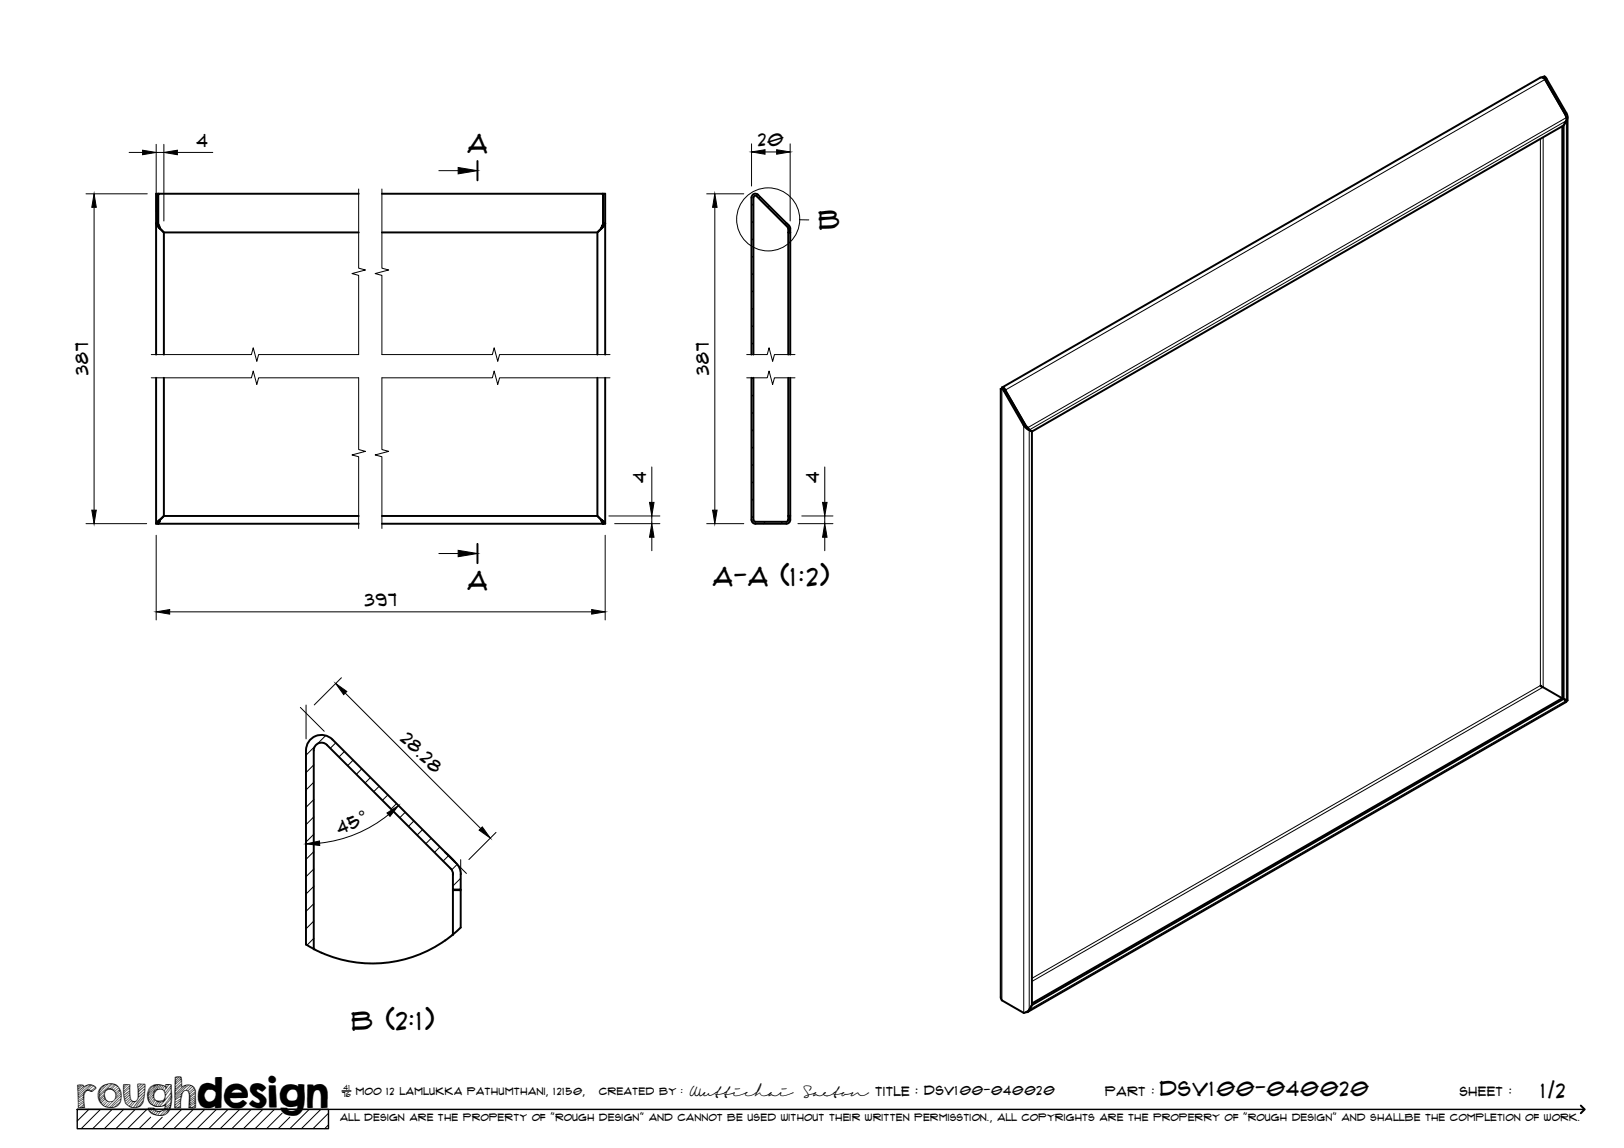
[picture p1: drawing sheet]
<svg xmlns="http://www.w3.org/2000/svg" width="420mm" height="297mm" viewBox="0 0 420 297" stroke-linecap="round" stroke-linejoin="round" font-family="sans-serif">
<!-- layer: Visible -->
<g fill="none" stroke="#000" stroke-width=".51">
<path d="M399.3 20l.5 .5M399.6 19.8l-.7 .2M399.6 19.8l-.5 .3M399.6 19.8l.5 .5 5.2 9M404.2 32.7v147.9l.3 .2-137.5 79.2-.7 1.3M404.5 32.5h.1M405 29.6l-.1-.1 .4-.2 .2 .6v.8l-.3 .5M405.2 31.2l-.2-1.4-5.3-9.2-.6-.5h-.6l-139.2 80.1M405.2 31.2l-.7 1.3-137.5 79.1-1-.6M405.3 31.2l-.8 1.3v148.3l.8 .4M405.6 30.3v150.9l-.7-.2 .1 .2M40.4 57.7h.5l.5 1.5-.8-.8z"/>
<path d="M40.9 50.1v7.6M40.9 58.1v-.1l.3 .4M40.9 58v-7.6v-.3h-.5v41.6M41.2 58.7v-.3l.2 .7-.2-.3M41.4 59.2l1 1v31.5M41.4 59.1l1 1h50.4M92.8 50.1h-51.7l-.2 .3M98.8 50.1h57.1l.1 .3M155.5 59.1l-1 1h-55.7M155.6 59.2l-1 1v31.5M155.8 58.7v-.3l-.3 .7 .2-.3M156 50.4l.1-.3h.5v41.6"/>
<path d="M156 58.1v-.1l-.2 .4M156 50.4v7.6M156.1 57.7h.5l-.1 .3-.9 1.2zM156.1 50.1v7.6M196.1 50.4l8.1 8a1.85 1.85 0 0 1 .2 1.7h-.5l-.1-1.3-8.2-8.1-.5 .1-.2 .3v40.6M196.2 50.4a1.01 1.01 0 0 0-1.1-.2 1.01 1.01 0 0 0-.7 .9v40.6M203.4 57.7l.7 .7M203.9 59.1v.1M203.9 60.1v.1M40.4 97.8v37.7M42.4 97.8v35.7l-1 1M154.6 97.8v35.7l1 1"/>
<path d="M156.6 97.8v37.7M194.4 97.8v36.7a1.01 1.01 0 0 0 1 1h8a1.01 1.01 0 0 0 1-1v-1h-.5v1.3l-.5 .2h-8l-.5-.5v-36.7M203.9 97.8v35.7h.5v-35.7M203.9 91.7v-31.5l.5-.1v31.6M258.9 100.6v157.5l.3 .7 5.7 3.3 .7-.3 .7-.6M259.2 100.6v-.3l.3-.1 .6 .8M259.2 100.6l.5 .6M259.5 100.5l-.5 .1M259.6 100.4l-.7 .2h.2M259.6 100.4l.5 .5M259.7 101.2l5.2 8.9M260.1 101l5.1 8.9"/>
<path d="M260.1 100.9l5.3 9.3M264.9 110.1l.6 .7 .8 .5-.5-.5M264.9 110.1l.3-.2 .6 .9M265.4 110.2l.5 .4M265.7 110.8l.2-.2 .4 .6M265.8 110.9l.5 .3M266.3 111.3l.7 .4v148.3l-.7 1.2M266.3 111.2l.7 .4M40.7 135l.7-.5-.5 1h-.5zM40.9 135.5h51.9M41 135l.4-.5-.5 1M41.3 134.6l-.3 .4z"/>
<path d="M92.8 133.5h-50.4l-1 1M98.8 133.5h55.7l1 1M98.8 135.5h57.2M155.6 134.5l.8 .6 .2 .4h-.5zM155.9 135l-.4-.5 .6 1M203.9 134.5v.1M203.9 133.5h.1M398.5 177.4h.1M398.9 177.7l-.4-.3 5.7 3.3M404.2 180.7l1 .6M404.2 180.7l-137.2 78.9M404.2 180.6l.7 .4"/>
<path d="M405.2 181.3v.3l-139.3 80.2M405.4 181.3h-.2M115.2 220.5l2.5 2.6M117.2 226v.3M117.2 230.3h2v9.7M118 223.3l-32-32a4 4 0 0 0-4.4-.8 4 4 0 0 0-2.4 3.6v50.3M118 223.3l.7 .9 .5 1.4v4.6h-2v-4.4l-.6-1-32-32.1a2 2 0 0 0-2.2-.4 2 2 0 0 0-1.2 1.9v51.4l1.6 .8a32.9 32.9 0 0 0 33.6-3.9l.8-.7v-11.6M119.2 230.2v.1M119.2 240l-2 1.8M79.2 244.4l2 1.1M266.3 261.2l-.3 .6-.6 .1"/>
</g>
<!-- layer: Visible Narrow -->
<g fill="none" stroke="#000" stroke-width=".26">
<path d="M398.5 35.9v141.5l-131.5 75.7M399.2 20v.2M399.2 35.5v142.3M400.1 20.3l-140 80.6M404.9 29.5h.1M405.2 30.4l-139.3 80.2M405.2 31.2l-138.9 80.1v150l138.9-80M405.3 31.2v150M259.2 100.6v158.2M260.1 101l-.4 .2M264.9 110.1v152M399.2 177.8l-132.2 76.1"/>
<path d="M404.9 181v.1"/>
</g>
<!-- layer: TitleBlock -->
<path d="M20 287h65v5h-65zM20 287h390M88.5 282.3h2.3" fill="none" stroke="#000" stroke-width=".36"/>
<path d="M409 286.1l1 .9-1 1" fill="none" stroke="#000" stroke-width=".51"/>
<g fill="none" stroke="#000" stroke-width=".26">
<path d="M23 287l-3 3.1M26 287l-5 5M29 287l-5 5M32 287l-5 5M35 287l-5 5M38 287l-5 5M39 289.1l-3 2.9M42 289.1l-3 2.9M47 287l-5 5M50 287l-5 5M53 287l-5 5M56 287l-5 5"/>
<path d="M59 287l-5 5M62 287l-5 5M65 287l-5 5M68 287l-5 5M71 287l-5 5M73 288l-4 4M75 289.1l-3 2.9M80 287l-5 5M83 287l-5 5M85 288l-4 4M85 291l-1 1"/>
</g>
<!-- layer: Break Lines -->
<path d="M92.8 48.9v20.5l1.8 .5-3.5 .9 1.7 .5v20.4h-25.9l-.5 1.8-.9-3.5-.5 1.7h-25.9M98.8 48.9v20.5l1.8 .5-3.6 .9 1.8 .5v20.4h28.6l.4-1.7 1 3.5 .4-1.8h28.6M39.1 97.8h25.9l.5-1.8 .9 3.5 .5-1.7h25.9v18.5l1.8 .5-3.5 .9 1.7 .5v18.5M157.8 97.8h-28.6l-.4 1.7-1-3.5-.4 1.8h-28.6v18.5l1.8 .5-3.6 .9 1.8 .5v18.5M193.2 97.8h5.3l.5-1.8 .9 3.5 .5-1.7h5.3M193.2 91.7h5.3l.5-1.7 .9 3.5 .5-1.8h5.3" fill="none" stroke="#000" stroke-width=".26"/>
<!-- layer: Hatching -->
<g fill="none" stroke="#000" stroke-width=".26">
<path d="M194.9 52.7l-.5 .5M194.9 57.2l-.5 .5M196.7 51l-.4 .3M198.9 53.2l-.3 .4M201.2 55.5l-.4 .3M203.4 57.7l-.3 .4M194.9 61.7l-.5 .5M194.9 66.2l-.5 .5M194.9 70.7l-.5 .5M194.9 75.2l-.5 .5M194.9 79.7l-.5 .5M194.8 97.8l-.4 .3"/>
<path d="M194.9 84.1l-.5 .6M194.9 88.6l-.5 .5M194.9 102.1l-.5 .5M194.9 106.6l-.5 .5M194.9 111.1l-.5 .5M194.9 115.6l-.5 .5M194.9 120.1l-.5 .5M194.9 124.6l-.5 .5M194.9 129l-.5 .5M194.9 133.5l-.5 .5M198 135l-.5 .5M202.5 135l-.5 .5"/>
<path d="M203.9 133.5h.1M81.2 197.9l-2 2M81.5 193.1l-2.3 2.3M84.3 190.3l-2.2 2.2M86.9 192.2l-1.5 1.4M89.1 194.4l-1.4 1.5M91.4 196.7l-1.4 1.4M93.6 198.9l-1.4 1.4M81.2 202.4l-2 2M81.2 206.9l-2 2M81.2 211.4l-2 2M81.2 215.9l-2 2"/>
<path d="M95.8 201.2l-1.4 1.4M98.1 203.4l-1.4 1.4M100.4 205.7l-1.5 1.4M102.6 207.9l-1.4 1.4M104.8 210.2l-1.4 1.4M107.1 212.4l-1.4 1.4M109.3 214.7l-1.4 1.4M111.6 216.9l-1.4 1.4M113.8 219.1l-1.4 1.5M81.2 238.3l-2 2M81.2 220.4l-2 1.9M81.2 224.8l-2 2"/>
<path d="M81.2 229.3l-2 2M81.2 233.8l-2 2M116.1 221.4l-1.5 1.4M118.3 223.7l-1.4 1.4M119.2 227.3l-2 1.9M81.2 242.8l-1.8 1.8"/>
</g>
<!-- layer: Section Lines -->
<path d="M123.5 41.7v5M123.5 140.7v5" fill="none" stroke="#000" stroke-width=".51"/>
<path d="M113.5 44.2h5M113.5 143.2h5" fill="none" stroke="#000" stroke-width=".26"/>
<path d="M118.5 43.3l5 .9-5 .8zM118.5 142.4l5 .8-5 .8z" fill="#000" stroke="#000" stroke-width=".26"/>
<!-- layer: Detail Boundary -->
<g fill="none" stroke="#000" stroke-width=".26">
<path d="M206.9 56.9h2.4"/>
<circle cx="198.7" cy="56.8" r="8.2"/>
</g>
<!-- layer: Edge Extensions -->
<path d="M77.7 183l6.2 6.2M79.2 182.4v8.8M118 223.3l2.7 2.7M119.2 222.4v3.8" fill="none" stroke="#000" stroke-width=".26"/>
<!-- layer: FD_Dimensions -->
<g fill="none" stroke="#000" stroke-width=".26">
<path d="M33.4 39.4h3.5M40.4 37.3v17.4M40.4 39.4h2M42.4 37.3v19.9M45.9 39.4h9.2M194.4 37.2v10.9M197.9 39.3h3M204.4 37.2v20M22.2 50.2h15.9M24.3 53.6v78.4M182.8 50.2h9.6M184.9 53.6v78.4"/>
<path d="M22.2 135.5h15.8M40.4 138.5v21.9M156.6 138.5v21.9M157.5 133.5h13.2M159 135.5h11.7M168.6 120.8v9.2M168.6 133.5v2M168.6 139v3.5M182.8 135.5h9.6M206.4 135.5h9.1M207.4 133.5h8.1M213.4 120.8v9.2"/>
<path d="M213.4 133.5v2M213.4 139v3.5M43.9 158.3h109.2M88.3 175.4l-7 7M89.3 179.3l35.1 35.1M100.5 210.8a33.8 33.8 0 0 1-17.8 7.4M128.3 215.4l-7 7"/>
</g>
<g fill="#000" stroke="#000" stroke-width=".26">
<path d="M36.9 38.9l3.5 .5-3.5 .6zM42.4 39.4l3.5-.5v1.1zM194.4 39.3l3.5-.6v1.2zM200.9 38.7l3.5 .6-3.5 .6zM24.3 50.2l.6 3.4h-1.2zM184.9 50.2l.6 3.4h-1.1zM23.7 132h1.2l-.6 3.5zM168.6 135.5l.6 3.5h-1.2zM168 130h1.2l-.6 3.5zM184.4 132h1.1l-.6 3.5zM213.4 135.5l.6 3.5h-1.2zM212.8 130h1.2l-.6 3.5z"/>
<path d="M40.4 158.3l3.5-.6v1.2zM153.1 157.7l3.5 .6-3.5 .6zM86.8 176.9l2.9 2-.8 .8zM79.2 218.4l3.5-.8v1.2zM100.1 210.4l3-2-2.2 2.8zM124 214.8l.8-.8 2.1 2.9z"/>
</g>
<text font-size="9.7" x="19.9" y="286.8">roughdesign</text>
<g font-size="6.6">
<text x="121" y="39.5">A</text>
<text x="211.9" y="59.3">B</text>
<text x="121" y="152.7">A</text>
<text x="184.4" y="151.7">A-A (1:2)</text>
<text x="91.1" y="266.6">B (2:1)</text>
</g>
<g font-size="5.3">
<text x="300.1" y="283.6">DSV100-040020</text>
<text x="398.7" y="284">1/2</text>
</g>
<text font-size="4.9" x="93.8" y="213.5" transform="rotate(-22 93.8 213.5)">°</text>
<g font-size="4.6">
<text x="50.8" y="38">4</text>
<text x="196.1" y="37.8">20</text>
<text x="22.8" y="97" transform="rotate(-90 22.8 97)">387</text>
<text x="183.4" y="97" transform="rotate(-90 183.4 97)">387</text>
<text x="167.2" y="125.1" transform="rotate(-90 167.2 125.1)">4</text>
<text x="212" y="125.1" transform="rotate(-90 212 125.1)">4</text>
<text x="94.4" y="156.8">397</text>
<text x="103.4" y="191.4" transform="rotate(45 103.4 191.4)">28.28</text>
<text x="87.9" y="216" transform="rotate(-23 87.9 216)">45</text>
</g>
<g font-size="3.4">
<text x="178.3" y="283.5">Wuttichai</text>
<text x="208.1" y="283.5">Saeton title : DSV100-040020</text>
</g>
<g font-size="3.3">
<text x="286" y="283.5">Part :</text>
<text x="377.7" y="283.5">sheet :</text>
</g>
<g font-size="2.7">
<text x="92.1" y="283.3">moo 12 Lamlukka pathumthani, 12150,</text>
<text x="155" y="283.3">created by :</text>
</g>
<text font-size="2.6" x="88" y="290.1">all design are the property of &quot;rough design&quot; and cannot be used without their written permisstion., all copyrights are the properry of &quot;rough design&quot; and shallbe the completion of work.</text>
<g font-size="1.9">
<text x="88.5" y="283.9">76</text>
<text x="88.9" y="282.1">41</text>
</g>
</svg>
